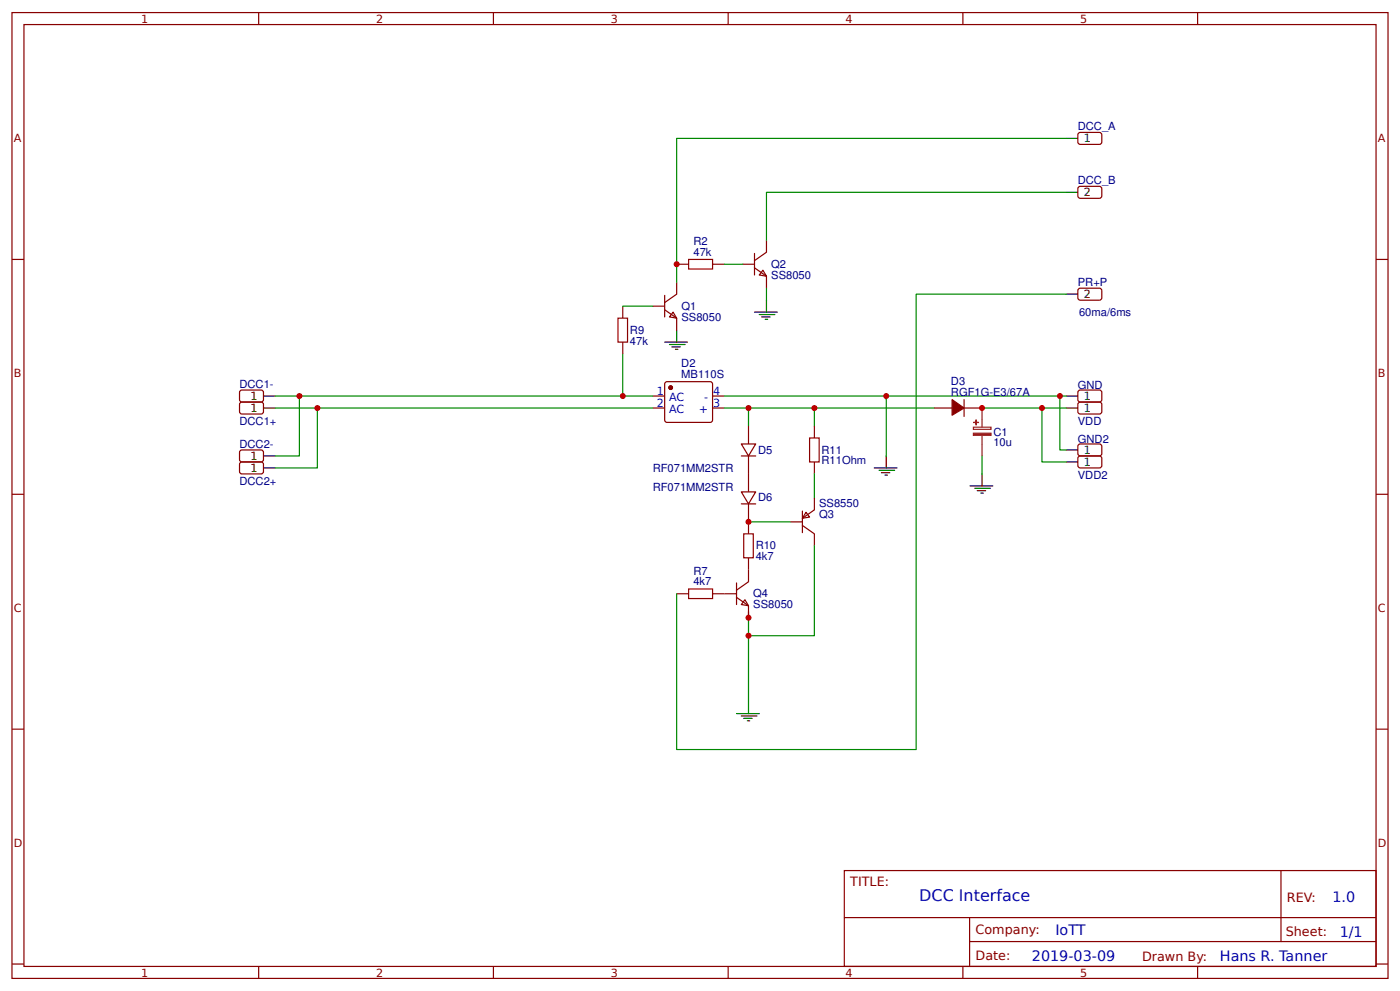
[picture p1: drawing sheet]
<svg xmlns="http://www.w3.org/2000/svg" width="309mm" height="219mm" viewBox="0 0 309 219" stroke-linecap="round" stroke-linejoin="round" font-family="sans-serif">
<g fill="none" stroke="#800" stroke-width=".26">
<path d="M2.6 2.8h304.1v213.2h-304.1zM5.3 5.4h298.7v208h-298.7zM57.1 2.8v2.6M109 2.8v2.6M160.9 2.8v2.6M212.7 2.8v2.6M264.6 2.8v2.6M238.2 29.5l.5-.3 4.5 .1 .2 .5-.1 1.8-.4 .3-4.5-.1-.3-.4zM2.6 57.3h2.7M149.5 58.3h2.6M157.4 58.3h2.7M164 58.3h2.7"/>
<path d="M166.7 59.1l2.6 1.9v2.6M166.7 56v4.7M168.5 59.7l.8 1.3-1.6-.3zM169.3 53v2.7l-2.6 1.8M238.2 41.4l.5-.3 4.5 .1 .2 .5-.1 1.8-.4 .3-4.5-.1-.3-.4zM304 57.3h2.7M137.6 67.6v2.6M137.6 75.5v2.7M144.2 67.6h2.6M146.8 68.4l2.7 1.8v2.7M146.8 65.2v4.8M148.7 68.9l.8 1.3-1.6-.2z"/>
<path d="M149.5 62.3v2.7l-2.7 1.8M238.2 63.9l.5-.3 4.5 .1 .2 .5-.1 1.8-.4 .3-4.5-.1-.3-.5zM53 86.4l.4-.3 4.5 .1 .3 .5-.1 1.8-.4 .3-4.5-.1-.3-.5zM53 89l.4-.2h4.5l.3 .5-.1 1.9-.4 .2-4.5-.1-.3-.4zM53 99.6l.4-.2h4.5l.3 .5-.1 1.8-.4 .3-4.5-.1-.3-.4zM144.2 87.4h2.6M144.2 90.1h2.6M146.9 84.5l.5-.2h9.8l.2 .5v8.2l-.5 .3-9.8-.1-.3-.5zM157.4 87.4h2.7M157.4 90.1h2.7M163.8 98h3.2l-1.6 2.7zM165.4 94.1v3.9"/>
<path d="M179.9 94.1v2.6M206.4 90.1h3.9M213 90.1h4M213 88.2v3.7M238.2 86.4l.5-.3 4.5 .1 .2 .5-.1 1.8-.4 .3-4.5-.1-.3-.5zM238.2 89l.5-.2h4.5l.2 .5-.1 1.9-.4 .2-4.5-.1-.3-.4zM238.2 98.3l.5-.3 4.5 .1 .2 .5-.1 1.8-.4 .3-4.5-.1-.3-.5zM2.6 109.1h2.7M53.2 102.1h4.7l.3 .4-.1 1.9-.4 .2h-4.5l-.3-.5v-1.6zM163.8 108.6h3.2l-1.6 2.7zM163.8 100.7h3.2M163.8 111.3h3.2"/>
<path d="M165.4 100.7v7.9M165.4 111.3v6.6M174.6 115.2h2.7M177.3 116l2.6 1.9v2.6M177.3 112.8v4.8M178.1 113.1l.8 1.1-1.6 .2zM179.9 102v2.6M179.9 109.9v2.7l-2.6 1.8M238.2 100.9l.5-.2h4.5l.2 .5-.1 1.9-.4 .2-4.5-.1-.3-.4zM304 109.1h2.7M149.5 131.1h2.6M157.4 131.1h5.3"/>
<path d="M162.7 131.9l2.7 1.8v2.7M162.7 128.7v4.8M164.6 132.4l.8 1.3-1.6-.2zM165.4 123.2v5.3l-2.7 1.8M2.6 161h2.7M304 161h2.7M186.5 192.2h117.5v21.2h-117.5zM283 192.2v15.7M2.6 212.9h2.7M57.1 213.4v2.6M109 213.4v2.6M160.9 213.4v2.6"/>
<path d="M186.6 202.6h117.3M212.7 213.4v2.6M214.2 207.9h89.7M214.2 202.6v10.6M264.6 213.4v2.6M304 212.9h2.7"/>
</g>
<g fill="#800" stroke="#800" stroke-width=".26">
<path d="M210.3 88.2l2.7 1.9-2.7 1.6z"/>
<circle cx="148.2" cy="85.6" r=".4"/>
</g>
<g fill="none" stroke="#000" stroke-width=".26">
<path d="M235.5 30.6h2.6M235.5 42.5h2.6M146.8 75.5h5.1M147.9 76.1h3.4M148.4 76.6h1.9M149.2 77.1h.6M149.5 72.9v2.6M166.7 68.9h5M167.7 69.5h3.5M168.3 70h1.8M169.1 70.5h.5M169.3 66.3v2.6"/>
<path d="M235.5 65h2.6M58.2 87.4h2.7M58.2 90.1h2.7M235.5 87.4h2.6M235.5 90.1h2.6M235.5 99.4h2.6M58.2 103.3h2.7M58.2 100.7h2.7M193.1 103.3h5.1M194.2 103.8h3.4M194.7 104.4h1.9M195.5 104.9h.6"/>
<path d="M195.8 100.7v2.6M214.3 107.3h5M215.4 107.8h3.4M215.9 108.3h1.9M216.7 108.9h.5M217 104.6v2.7M235.5 102h2.6M162.7 157.6h5M163.8 158.1h3.4M164.3 158.6h1.9M165.1 159.1h.5M165.4 154.9v2.7"/>
</g>
<path d="M152.1 57.3h5.3v2.1h-5.3zM136.5 70.2h2.1v5.3h-2.1zM178.9 96.7h2.1v5.3h-2.1zM164.3 117.9h2.1v5.3h-2.1zM152.1 130h5.3v2.2h-5.3z" fill="none" stroke="#a00000" stroke-width=".26"/>
<g fill="none" stroke="#080" stroke-width=".26">
<path d="M235.5 30.6h-86v31.7M160.1 58.3h3.9M235.5 42.5h-66.2v10.5M137.6 78.2v9.2M137.6 67.6h6.6M169.3 63.6v2.7M235.5 65h-33.1v100.5h-52.9v-34.4M60.9 90.1h83.3M60.9 87.4h83.3M66.1 87.4v13.3h-5.2M70.1 90.1v13.2h-9.2M160.1 90.1h46.3"/>
<path d="M160.1 87.4h75.4M165.4 90.1v4M179.9 90.1v4M195.8 87.4v13.3M217 90.1h18.5M230.2 90.1v11.9h5.3M234.2 87.4v12h1.3M165.4 115.2h9.2M179.9 104.6v5.3M217 100.7v3.9M165.4 135.1v19.8M179.9 120.5v19.9h-14.5"/>
</g>
<path d="M215.1 94.3h3.8v.5h-3.8zM217 90.1v4.2M217 96.2v4.5" fill="none" stroke="#8d2323" stroke-width=".26"/>
<g fill="#8d2323" stroke="#8d2323" stroke-width=".26">
<path d="M215.1 95.6h3.8v.5h-3.8z"/>
<path d="M215.1 93.3h1.1z"/>
<path d="M215.6 92.7l.1 1.1z"/>
</g>
<g fill="#c00">
<circle cx="230.2" cy="90.1" r=".66"/>
<circle cx="217" cy="90.1" r=".66"/>
<circle cx="165.4" cy="115.2" r=".66"/>
<circle cx="165.4" cy="90.1" r=".66"/>
<circle cx="179.9" cy="90.1" r=".66"/>
<circle cx="165.4" cy="140.4" r=".66"/>
<circle cx="165.4" cy="136.4" r=".66"/>
<circle cx="149.5" cy="58.3" r=".66"/>
<circle cx="137.6" cy="87.4" r=".66"/>
<circle cx="195.8" cy="87.4" r=".66"/>
<circle cx="66.1" cy="87.4" r=".66"/>
<circle cx="234.2" cy="87.4" r=".66"/>
<circle cx="70.1" cy="90.1" r=".66"/>
</g>
<text font-size="3.5" fill="#00f" x="203.1" y="199">DCC Interface</text>
<g font-size="3.2" fill="#00f">
<text x="294.4" y="199.2">1.0</text>
<text x="233.2" y="206.3">IoTT</text>
<text x="296" y="206.9">1/1</text>
<text x="228" y="212.2">2019-03-09</text>
<text x="269.5" y="212.1">Hans R. Tanner</text>
</g>
<g font-size="2.8" fill="#800">
<text x="187.9" y="195.7">TITLE:</text>
<text x="284.3" y="199.2">REV:</text>
<text x="215.5" y="206.3">Company:</text>
<text x="284.1" y="206.8">Sheet:</text>
<text x="215.5" y="212.1">Date:</text>
<text x="252.3" y="212.1">Drawn By:</text>
</g>
<g font-size="2.5" fill="#800">
<text x="31.2" y="5">1</text>
<text x="83.1" y="5">2</text>
<text x="134.9" y="5">3</text>
<text x="186.8" y="5">4</text>
<text x="238.7" y="5">5</text>
<text x="3" y="31.4">A</text>
<text x="304.4" y="31.4">A</text>
<text x="3" y="83.2">B</text>
<text x="304.4" y="83.2">B</text>
<text x="3" y="135.1">C</text>
<text x="304.4" y="135.1">C</text>
<text x="3" y="186.9">D</text>
<text x="304.4" y="186.9">D</text>
<text x="31.2" y="215.6">1</text>
<text x="83.1" y="215.6">2</text>
<text x="134.9" y="215.6">3</text>
<text x="186.8" y="215.6">4</text>
<text x="238.7" y="215.6">5</text>
</g>
<g font-size="2.5" fill="#000080">
<text x="238.1" y="28.7">DCC_A</text>
<text x="238.1" y="40.6">DCC_B</text>
<text x="153.2" y="56.5">47k</text>
<text x="153.2" y="54.1">R2</text>
<text x="170.4" y="59.1">Q2</text>
<text x="170.4" y="61.5">SS8050</text>
<text x="238.1" y="63.1">PR+P</text>
<text x="150.5" y="70.8">SS8050</text>
<text x="150.5" y="68.4">Q1</text>
<text x="238.4" y="69.7">60ma/6ms</text>
<text x="139.2" y="76.1">47k</text>
<text x="139.2" y="73.7">R9</text>
<text x="150.5" y="83.5">MB110S</text>
<text x="150.5" y="81">D2</text>
<text x="52.9" y="85.6">DCC1-</text>
<text x="210.1" y="87.4">RGF1G-E3/67A</text>
<text x="210.1" y="85.1">D3</text>
<text x="238.1" y="85.9">GND</text>
<text x="52.9" y="93.8">DCC1+</text>
<text x="238.1" y="93.8">VDD</text>
<text x="52.9" y="98.8">DCC2-</text>
<text x="167.5" y="100.1">D5</text>
<text x="181.5" y="100.1">R11</text>
<text x="219.5" y="98.6">10u</text>
<text x="219.5" y="96.2">C1</text>
<text x="238.1" y="97.8">GND2</text>
<text x="52.9" y="107">DCC2+</text>
<text x="144.2" y="104.1">RF071MM2STR</text>
<text x="181.5" y="102.5">R11Ohm</text>
<text x="238.1" y="105.7">VDD2</text>
<text x="144.2" y="108.3">RF071MM2STR</text>
<text x="167.5" y="110.7">D6</text>
<text x="181" y="111.9">SS8550</text>
<text x="181" y="114.3">Q3</text>
<text x="167" y="123.7">4k7</text>
<text x="167" y="121.3">R10</text>
<text x="153.2" y="129.2">4k7</text>
<text x="153.2" y="126.9">R7</text>
<text x="166.4" y="131.9">Q4</text>
<text x="166.4" y="134.3">SS8050</text>
</g>
<g font-size="2.5">
<text x="239.4" y="31.4">1</text>
<text x="239.4" y="43.3">2</text>
<text x="239.4" y="65.7">2</text>
<text x="55.3" y="88.2">1</text>
<text x="239.4" y="88.2">1</text>
<text x="55.3" y="90.9">1</text>
<text x="239.4" y="90.9">1</text>
<text x="55.3" y="101.5">1</text>
<text x="239.4" y="100.1">1</text>
<text x="55.3" y="104.1">1</text>
<text x="239.4" y="102.8">1</text>
</g>
<g font-size="2.5" fill="#00f">
<text x="145.1" y="87.2">1</text>
<text x="145.1" y="89.8">2</text>
<text x="147.8" y="88.5">AC</text>
<text x="155.6" y="88.5">-</text>
<text x="157.6" y="89.8">3</text>
<text x="157.6" y="87.2">4</text>
<text x="147.8" y="91.1">AC</text>
<text x="154.4" y="91.1">+</text>
</g>
</svg>
